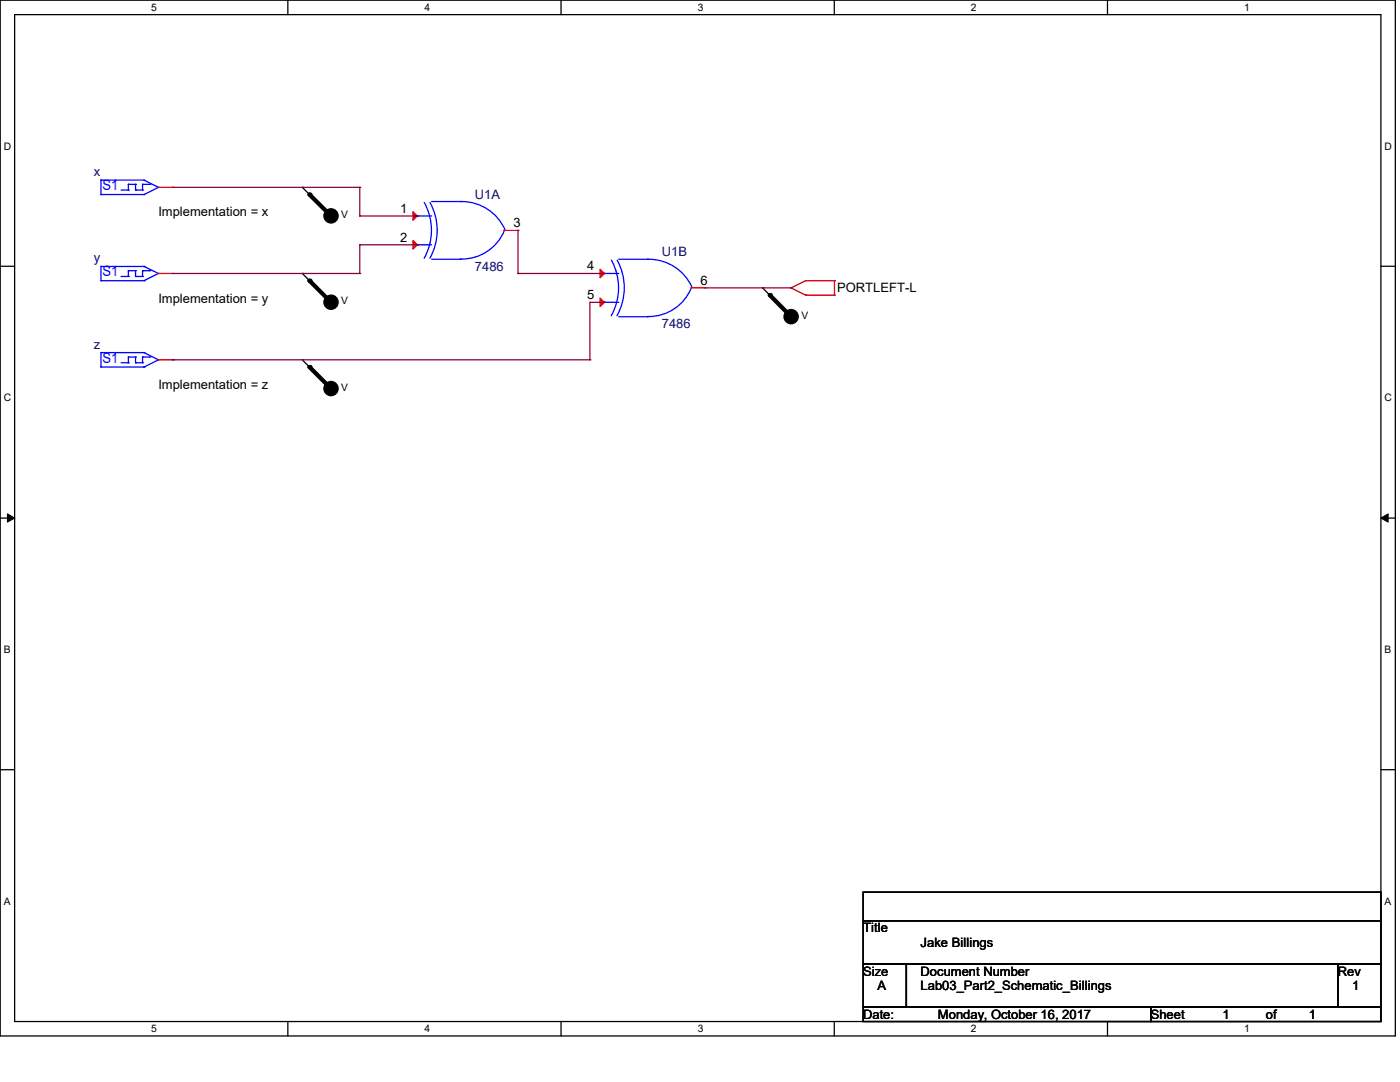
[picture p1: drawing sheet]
<svg xmlns="http://www.w3.org/2000/svg" width="279mm" height="216mm" viewBox="0 0 279 216" stroke-linecap="round" stroke-linejoin="round" font-family="sans-serif">
<path d="M0 0h278.5v206.7h-278.5zM2.9 2.9h272.7v200.9h-272.7z" fill="none" stroke="#000" stroke-width=".25"/>
<g fill="#fff">
<path d="M30.2 .3h1.1v2.3h-1.1z"/>
<path d="M30.2 204.1h1.1v2.3h-1.1z"/>
</g>
<path d="M57.4 0v2.9M57.4 203.8v2.9" fill="none" stroke="#000" stroke-width=".25"/>
<g fill="#fff">
<path d="M84.7 .3h1.1v2.3h-1.1z"/>
<path d="M84.7 204.1h1.1v2.3h-1.1z"/>
</g>
<path d="M112 0v2.9M112 203.8v2.9" fill="none" stroke="#000" stroke-width=".25"/>
<g fill="#fff">
<path d="M139.2 .3h1.1v2.3h-1.1z"/>
<path d="M139.2 204.1h1.1v2.3h-1.1z"/>
</g>
<path d="M166.5 0v2.9M166.5 203.8v2.9" fill="none" stroke="#000" stroke-width=".25"/>
<g fill="#fff">
<path d="M193.8 .3h1.1v2.3h-1.1z"/>
<path d="M193.8 204.1h1.1v2.3h-1.1z"/>
</g>
<path d="M221 0v2.9M221 203.8v2.9" fill="none" stroke="#000" stroke-width=".25"/>
<g fill="#fff">
<path d="M248.3 .3h1.1v2.3h-1.1z"/>
<path d="M248.3 204.1h1.1v2.3h-1.1z"/>
<path d="M.8 28h1.4v2.3h-1.4z"/>
<path d="M276.3 28h1.4v2.3h-1.4z"/>
<path d="M.8 78.2h1.4v2.3h-1.4z"/>
<path d="M276.3 78.2h1.4v2.3h-1.4z"/>
</g>
<path d="M0 53.1h2.9M275.6 53.1h2.9" fill="none" stroke="#000" stroke-width=".25"/>
<g fill="#fff">
<path d="M.8 128.5h1.3v2.2h-1.3z"/>
<path d="M276.3 128.5h1.3v2.2h-1.3z"/>
</g>
<path d="M0 103.4h2.9M275.6 103.4h2.9" fill="none" stroke="#000" stroke-width=".25"/>
<path d="M1.5 102.5l1.4 .9-1.4 .8zM275.6 103.4l1.4-.9v1.7z" fill="#000" stroke="#000" stroke-width=".2"/>
<g fill="#fff">
<path d="M.8 178.7h1.3v2.2h-1.3z"/>
<path d="M276.3 178.7h1.3v2.2h-1.3z"/>
</g>
<g fill="none" stroke="#000" stroke-width=".25">
<path d="M60.3 37.4h.1M60.3 37.4l5.8 5.7M60.3 54.6h.1M60.3 54.6l5.8 5.7M152.2 57.4h.1M152.2 57.4l5.7 5.8M60.3 71.8h.1M60.3 71.8l5.8 5.8M0 153.6h2.9M275.6 153.6h2.9M172.3 178h103.3v5.7h-103.3zM172.3 183.7h103.3v8.7h-103.3z"/>
<path d="M172.3 192.4h8.6v8.6h-8.6zM180.9 192.4h86.1v8.6h-86.1zM267 192.4h8.6v8.6h-8.6zM172.3 201h57.4v2.8h-57.4zM229.7 201h45.9v2.8h-45.9z"/>
</g>
<g fill="none" stroke="#f00" stroke-width=".25">
<path d="M31.6 37.4h2.9M34.5 37.4h.1M31.6 54.6h2.9M34.5 54.6h.1M83.3 43.1h.1M83.3 48.9h.1M100.5 46h2.9M103.4 46h.1M120.6 54.6h.1M137.8 57.4h2.9M140.7 57.4h.1M157.9 57.4h.1"/>
<path d="M157.9 57.4l2.9 1.5M160.8 56h.1M160.8 58.9h.1M160.8 56l-2.9 1.4M160.8 56h5.7M160.8 58.9h5.7M166.5 56h.1M166.5 58.9h.1M166.5 56v2.9M31.6 71.8h2.9M34.5 71.8h.1M120.6 60.3h.1"/>
</g>
<g fill="#000" stroke="#000" stroke-width=".25">
<circle cx="66.1" cy="43.1" r="1.42"/>
<circle cx="66.1" cy="60.3" r="1.42"/>
<circle cx="66.1" cy="77.5" r="1.42"/>
<circle cx="157.9" cy="63.2" r="1.42"/>
</g>
<path d="M61.8 38.8l4.3 4.3M61.8 56l4.3 4.3M153.6 58.9l4.3 4.3M61.8 73.2l4.3 4.4" fill="none" stroke="#000" stroke-width=".85"/>
<g fill="#000">
<circle cx="61.8" cy="38.8" r=".42"/>
<circle cx="61.8" cy="56" r=".42"/>
<circle cx="153.6" cy="58.9" r=".42"/>
<circle cx="61.8" cy="73.2" r=".42"/>
</g>
<g fill="none" stroke="#00f" stroke-width=".25">
<path d="M20.2 38.8h.1M20.2 35.9h.1M20.2 35.9v2.9M20.2 38.8h8.5M20.2 35.9h8.5M24.2 37.9h1.4M25.6 37.9h.1M25.6 36.8h.1M25.6 36.8v1.1M25.6 36.8h1.5M27.1 36.8h.1M27.1 37.9h.1"/>
<path d="M27.1 36.8v1.1M27.1 37.9h1.3M28.4 37.9h.1M28.4 36.8h.1M28.4 36.8v1.1M28.4 36.8h1.5M28.7 35.9h.1M28.7 38.8h.1M28.7 35.9l2.9 1.5M29.9 36.8h.1M31.6 37.4h.1M31.6 37.4l-2.9 1.4"/>
<path d="M20.2 56h.1M20.2 53.2h.1M20.2 56h8.5M20.2 53.2v2.8M20.2 53.2h8.5M24.2 55.2h1.4M25.6 55.2h.1M25.6 54h.1M25.6 54v1.2M25.6 54h1.5M27.1 54h.1M27.1 55.2h.1"/>
<path d="M27.1 55.2h1.3M27.1 54v1.2M28.4 55.2h.1M28.4 54h.1M28.4 54h1.5M28.4 54v1.2M28.7 53.2h.1M28.7 56h.1M28.7 53.2l2.9 1.4M29.9 54h.1M31.6 54.6h.1M31.6 54.6l-2.9 1.4"/>
<path d="M83.3 43.1h.1M83.3 48.9h.1M83.3 43.1h2.8M83.3 48.9h2.8M84.7 40.4a11.4 11.4 0 0 1 0 11.1M85.8 40.4a11.4 11.4 0 0 1 0 11.1M86.1 51.7h5.8M86.1 40.2h5.8M91.9 51.7h.1M91.9 40.2a9.4 9.4 0 0 1 8.9 5.6M91.9 40.2h.1M100.6 46a9.2 9.2 0 0 1-8.7 5.7"/>
<path d="M120.6 54.6h.1M120.6 54.6h2.9M122 51.9a11.4 11.4 0 0 1 0 11.1M123.2 51.9a11.4 11.4 0 0 1-.1 11.1M123.5 51.7h5.7M129.2 51.7a9.4 9.4 0 0 1 8.9 5.6M129.2 51.7h.1M137.9 57.5a9.2 9.2 0 0 1-8.7 5.7M20.2 73.2h.1M20.2 70.4h.1M20.2 70.4v2.8M20.2 73.2h8.5"/>
<path d="M20.2 70.4h8.5M24.2 72.4h1.4M25.6 72.4h.1M25.6 71.2h.1M25.6 71.2v1.2M25.6 71.2h1.5M27.1 71.2h.1M27.1 72.4h.1M27.1 71.2v1.2M27.1 72.4h1.3M28.4 72.4h.1M28.4 71.2h.1"/>
<path d="M28.4 71.2v1.2M28.4 71.2h1.5M28.7 70.4h.1M28.7 73.2h.1M28.7 70.4l2.9 1.4M29.9 71.2h.1M31.6 71.8h.1M31.6 71.8l-2.9 1.4M120.6 60.3h.1M120.6 60.3h2.9M123.5 63.2h5.7M129.2 63.2h.1"/>
</g>
<g fill="#f00" stroke="#f00" stroke-width=".25">
<path d="M119.8 53.7l.8 .9-.8 .8z"/>
<path d="M119.8 59.5l.8 .8-.8 .9z"/>
<path d="M82.4 42.2l.9 .9-.9 .8z"/>
<path d="M82.4 48l.9 .9-.9 .8z"/>
</g>
<g fill="none" stroke="#800040" stroke-width=".25">
<path d="M34.5 37.4h37.3M71.8 37.4h.1M71.8 37.4v5.7M34.5 54.6h37.3M71.8 43.1h.1M71.8 54.6h.1M71.8 48.9h.1M71.8 48.9v5.7M71.8 43.1h11.5M71.8 48.9h11.5M83.3 43.1h.1M83.3 48.9h.1"/>
<path d="M103.4 54.6h.1M103.4 54.6h17.2M103.4 46v8.6M140.7 57.4h17.2M157.9 57.4h.1M34.5 71.8h.1M34.5 71.8h83.2M117.7 71.8h.1M120.6 60.3h.1M120.6 60.3h-2.9v11.5"/>
</g>
<g font-size="2.8" fill="#00f">
<text x="20.4" y="37.9">S1</text>
<text x="20.4" y="55.1">S1</text>
<text x="20.4" y="72.3">S1</text>
</g>
<g font-size="2.6" fill="#000080">
<text x="18.7" y="35.1">x</text>
<text x="94.8" y="39.7">U1A</text>
<text x="18.7" y="52.3">y</text>
<text x="132.1" y="51.2">U1B</text>
<text x="94.8" y="54.1">7486</text>
<text x="132.1" y="65.5">7486</text>
<text x="18.7" y="69.6">z</text>
</g>
<g font-size="2.6">
<text x="31.6" y="43.1">Implementation = x</text>
<text x="79.8" y="42.5">1</text>
<text x="102.5" y="45.3">3</text>
<text x="79.8" y="48.2">2</text>
<text x="117.2" y="53.9">4</text>
<text x="117.2" y="59.7">5</text>
<text x="139.8" y="56.8">6</text>
<text x="167.1" y="58.3">PORTLEFT-L</text>
<text x="31.6" y="60.4">Implementation = y</text>
<text x="31.6" y="77.6">Implementation = z</text>
<text x="172.3" y="186.1">Title</text>
<text x="183.7" y="188.9">Jake Billings</text>
<text x="172.3" y="194.7">Size</text>
<text x="175.1" y="197.6">A</text>
<text x="183.7" y="194.7">Document Number</text>
<text x="183.7" y="197.6">Lab03_Part2_Schematic_Billings</text>
<text x="267" y="194.7">Rev</text>
<text x="269.8" y="197.6">1</text>
<text x="172.3" y="203.3">Date:</text>
<text x="187.2" y="203.3">Monday, October 16, 2017</text>
<text x="229.7" y="203.3">Sheet</text>
<text x="244" y="203.3">1</text>
<text x="252.6" y="203.3">of</text>
<text x="261.2" y="203.3">1</text>
</g>
<g font-size="2.1">
<text x="30.2" y="2.2">5</text>
<text x="84.7" y="2.2">4</text>
<text x="139.2" y="2.2">3</text>
<text x="193.8" y="2.2">2</text>
<text x="248.3" y="2.2">1</text>
<text x=".8" y="29.8">D</text>
<text x="276.3" y="29.8">D</text>
<text x="68.1" y="43.5">V</text>
<text x="68.1" y="60.7">V</text>
<text x="159.9" y="63.6">V</text>
<text x="68.1" y="77.9">V</text>
<text x=".8" y="80.1">C</text>
<text x="276.3" y="80.1">C</text>
<text x=".8" y="130.3">B</text>
<text x="276.3" y="130.3">B</text>
<text x=".8" y="180.5">A</text>
<text x="276.3" y="180.5">A</text>
<text x="30.2" y="206">5</text>
<text x="84.7" y="206">4</text>
<text x="139.2" y="206">3</text>
<text x="193.8" y="206">2</text>
<text x="248.3" y="206">1</text>
</g>
</svg>
